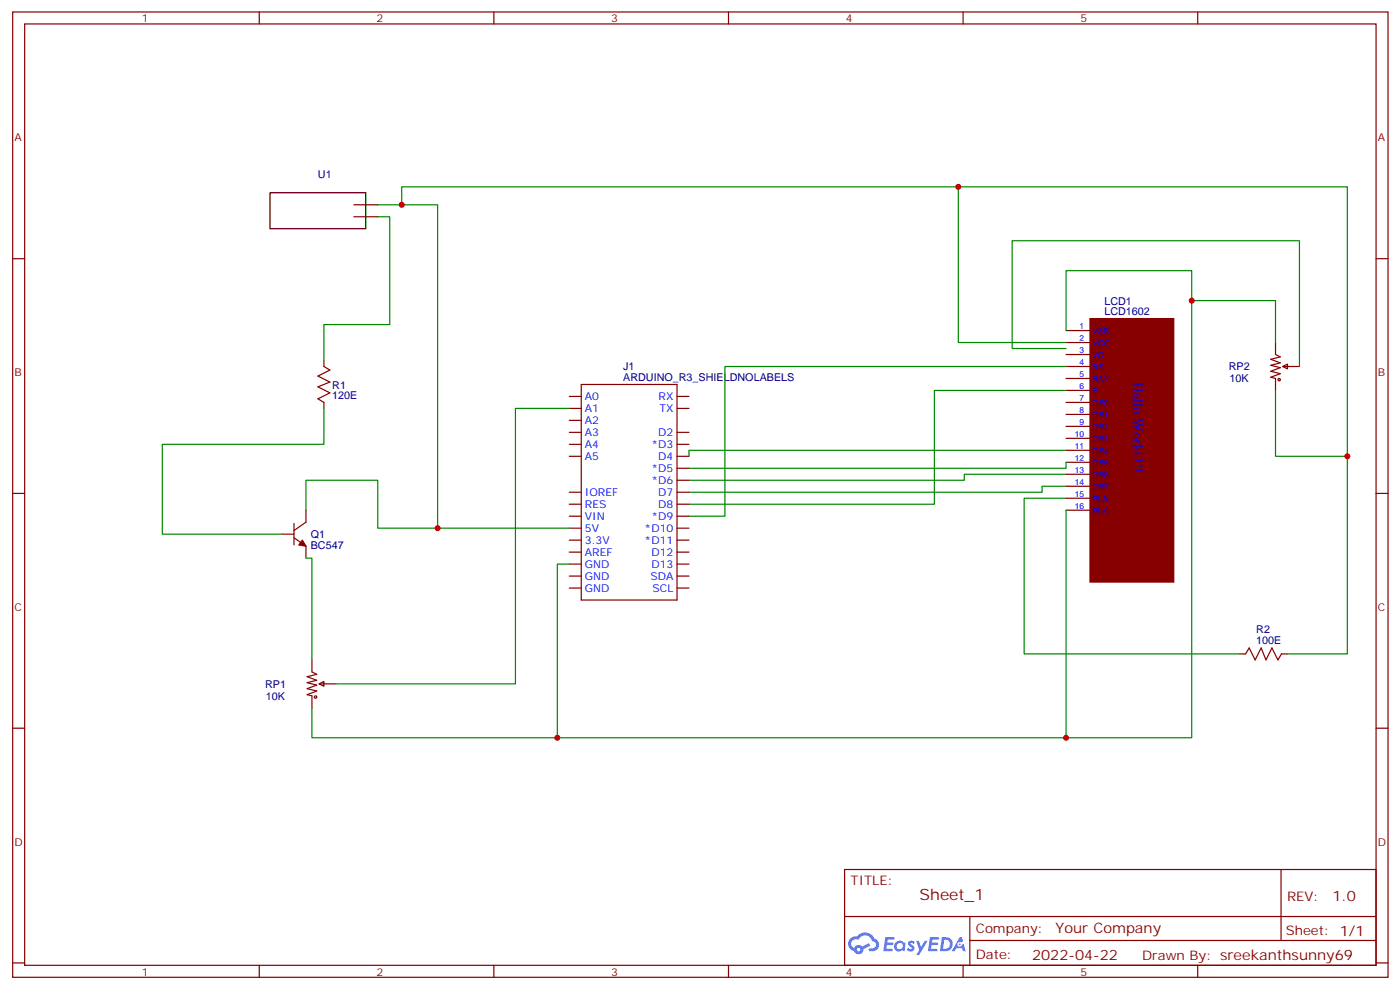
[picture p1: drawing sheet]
<svg xmlns="http://www.w3.org/2000/svg" width="413mm" height="292mm" viewBox="0 0 413 292" stroke-linecap="round" stroke-linejoin="round" font-family="sans-serif">
<g fill="none" stroke="#870000" stroke-width=".35">
<path d="M3.7 3.5h405.4v284.4h-405.4zM7.3 7.1h398.3v277.2h-398.3zM76.4 3.5v3.6M145.6 3.5v3.6M214.7 3.5v3.6M283.8 3.5v3.6M353 3.5v3.6M3.7 76.2h3.6M405.6 76.2h3.5M3.7 145.3h3.6M405.6 145.3h3.5M3.7 214.5h3.6"/>
<path d="M405.6 214.5h3.5M248.9 256.1h156.7v28.2h-156.7zM377.5 256.1l.1 20.9M249 270h156.4M285.8 277h119.6M285.8 270v14.1M3.7 283.6h3.6M76.4 284.3v3.6M145.6 284.3v3.6M214.7 284.3v3.6M283.8 284.3v3.6M353 284.3v3.6"/>
<path d="M405.6 283.6h3.5"/>
</g>
<g fill="#5487ff">
<path d="M267.9 277.3a1.22 1.22 0 0 1 1.7 .3l-.4 .5a.47 .47 0 0 0-.3-.4 .47 .47 0 0 0-.5 .2l.2 .3a1.14 1.14 0 0 1 .7 1.7 1.14 1.14 0 0 1-1.9 0l-.2-.2 .5-.5 .7 .4a.29 .29 0 0 0 .4-.3 .29 .29 0 0 0-.3-.3 1.04 1.04 0 0 1-.6-1.7z"/>
<path d="M260.9 276h2.4l.3 .2-.1 .5-1.9 .1-.1 .8h1.5l.4 .4-.4 .4h-1.6l-.2 1.1h1.8l.1 .3-.1 .3-2.7 .1z"/>
<path d="M274.1 276h2.3l.3 .2-.1 .5-1.8 .1-.1 .8h1.5l.3 .4-.4 .4h-1.5l-.2 1.1h1.7l.2 .3-.2 .3-2.6 .1z"/>
<path d="M282.8 276.1h.7l.3 1.2-.6 .3a.69 .69 0 0 0-1 .3 .69 .69 0 0 0 .5 1 .69 .69 0 0 0 .8-.7l.5-.2 .6 2.2h-.8l-.2-.9h-1.8l-.4 .9h-.9z"/>
<path d="M270 277.1h.8l.6 1.8 1.1-1.8h.9l-2.5 4.2h-.9l.9-1.5z"/>
<path d="M277.6 276.1l-.6 4.1h1.4a2.11 2.11 0 0 0 2.4-2.1 2.11 2.11 0 0 0-2.5-2zM278.3 276.8a1.39 1.39 0 0 1 1.7 1.4 1.39 1.39 0 0 1-1.8 1.3h-.3z"/>
<path d="M263.9 277.7a1.54 1.54 0 0 0-.1 2.1 1.54 1.54 0 0 0 2.2 .2l.6 .2 .3-2.3-.2-.2-.4-.1a1.49 1.49 0 0 0-2.4 .1zM264.2 278.7a.94 .94 0 0 1 1.8 0 .94 .94 0 0 1-1.8 0z"/>
<path d="M250.6 276.4a2.18 2.18 0 0 0 1.1 3.7 1.44 1.44 0 0 0 1.6 1 1.44 1.44 0 0 0 1.2-1.5l2-1-.4-.8-2 1a1.47 1.47 0 0 0-2.4 .4 1.39 1.39 0 0 1-.7-1.9 1.39 1.39 0 0 1 2-.5 2.12 2.12 0 0 1 2.2-1.3 2.12 2.12 0 0 1 1.9 1.7 1.14 1.14 0 0 1 1.1 1.4 1.14 1.14 0 0 1-1.7 .8 .43 .43 0 0 0-.5 .3 .43 .43 0 0 0 .4 .5 1.98 1.98 0 0 0 2.5-1.2 1.98 1.98 0 0 0-1.2-2.5 3.1 3.1 0 0 0-5.3-.7l-.8 .1zM252.5 279.7a.55 .55 0 0 1 1.1 0 .55 .55 0 0 1-1.1 0z"/>
<circle cx="282.8" cy="278.1" r=".26"/>
</g>
<g fill="none" stroke="#870000" stroke-width=".35">
<path d="M104.3 63.9h7M104.3 60.3h7M314.2 97.4h7M330.1 99.1h10.5v67.1h-10.5zM95.5 106.2v1.7l1.7 1.1-3.5 1.8 3.5 1.7-3.5 1.4 3.5 1.8-3.5 1.8 1.8 1v1.8M167.8 116.8h3.5M171.3 113.2h28.2v63.5h-28.2zM199.5 116.8h3.6M314.2 100.9h7M314.2 104.4h7M314.2 107.9h7M314.2 111.5h7"/>
<path d="M314.2 115h7M314.2 118.5h7M375.9 100.9v3.5l1.4 .7-2.8 .7 2.8 1.1-2.8 .7 2.8 .7-2.8 1.1 2.8 .7-2.8 1 1.4 .4v3.5M378 107.9l1.4-.7v1.5zM378 107.9h5M167.8 120.3h3.5M167.8 127.4h3.5M167.8 130.9h3.5M167.8 134.4h3.5M167.8 123.8h3.5M199.5 120.3h3.6M199.5 127.4h3.6"/>
<path d="M199.5 130.9h3.6M199.5 134.4h3.6M199.5 137.9h3.6M314.2 122.1h7M314.2 125.6h7M314.2 129.1h7M314.2 132.6h7M314.2 136.2h7M314.2 139.7h7M83.1 157.3h3.5M86.6 154.2v6.3M86.6 158.4l3.6 2.5v3.5"/>
<path d="M90.2 150.3v3.5l-3.6 2.5M167.8 145h3.5M167.8 148.5h3.5M167.8 152h3.5M167.8 155.6h3.5M167.8 159.1h3.5M199.5 141.5h3.6M199.5 145h3.6M199.5 148.5h3.6M199.5 152h3.6M199.5 155.6h3.6M199.5 159.1h3.6"/>
<path d="M314.2 143.2h7M314.2 146.8h7M314.2 150.3h7M167.8 162.6h3.5M167.8 166.2h3.5M167.8 169.7h3.5M167.8 173.2h3.5M199.5 162.6h3.6M199.5 166.2h3.6M199.5 169.7h3.6M199.5 173.2h3.6M91.9 194.4v3.5l1.4 .7-2.8 .7 2.8 1.1-2.8 .7 2.8 .7-2.8 1 2.8 .8-2.8 1 1.4 .4v3.5"/>
<path d="M365.3 192.6h1.8l1.1-1.7 1.7 3.5 1.8-3.5 1.4 3.5 1.8-3.5 1.7 3.5 1.1-1.8h1.7M94.1 201.4l1.4-.7v1.4zM94.1 201.4h4.9"/>
<circle cx="377" cy="111.8" r=".35"/>
<circle cx="93" cy="205.3" r=".35"/>
</g>
<g fill="#870000" stroke="#870000" stroke-width=".35">
<path d="M321.2 93.8h24.7v77.6h-24.7z"/>
<path d="M328.3 97.4h14.1v70.5h-14.1z"/>
<path d="M330.1 99.1h10.5v67.1h-10.5z"/>
<path d="M89.1 159.1l1.1 1.8-2.1-.4z"/>
</g>
<g fill="none" stroke="#008700" stroke-width=".35">
<path d="M282.4 55v45.9h31.8M111.3 63.9h3.6v31.7h-19.4v10.6M111.3 60.3h17.7v95.3M118.4 60.3v-5.3h278.7v137.6h-17.7M314.2 97.4v-17.7h37v137.6h-259.3v-8.8M351.2 88.5h24.7v12.4M314.2 115h-38.8v33.5h-72.3M314.2 107.9h-100.6v44.1h-10.5M314.2 102.7h-15.9v-31.8h84.7v37M375.9 115v19.4h21.2M95.5 120.3v10.6h-47.7v26.4h35.3M167.8 120.3h-15.9v81.1h-52.9"/>
<path d="M314.2 139.7h-30v1.8h-81.1M314.2 132.6h-111.1v1.8M314.2 136.2v1.7h-111.1M90.2 150.3v-8.8h21.1v14.1h56.5M314.2 143.2h-7.1v1.8h-104M314.2 146.8h-12.4v45.8h63.5M314.2 150.3v67M90.2 164.4h1.7v30M167.8 166.2h-3.5v51.1"/>
</g>
<path d="M79.6 56.8h28.2v10.6h-28.2z" fill="none" stroke="#000" stroke-width=".35"/>
<g fill="#c00">
<circle cx="129" cy="155.6" r=".88"/>
<circle cx="164.3" cy="217.3" r=".88"/>
<circle cx="314.2" cy="217.3" r=".88"/>
<circle cx="118.4" cy="60.3" r=".88"/>
<circle cx="282.4" cy="55" r=".88"/>
<circle cx="351.2" cy="88.5" r=".88"/>
<circle cx="397.1" cy="134.4" r=".88"/>
</g>
<text font-size="4.6" fill="#800" x="271" y="265.1">Sheet_1</text>
<text font-size="4.2" fill="#00f" x="333.9" y="112.7" transform="rotate(90 333.9 112.7)">Hello World !!!</text>
<g font-size="4.2" fill="#800">
<text x="392.7" y="265.4">1.0</text>
<text x="311.1" y="274.9">Your Company</text>
<text x="304.2" y="282.7">2022-04-22</text>
</g>
<g font-size="3.9" fill="#800">
<text x="250.7" y="260.7">TITLE:</text>
<text x="379.3" y="265.4">REV:</text>
<text x="287.6" y="274.9">Company:</text>
<text x="379" y="275.5">Sheet: 1/1</text>
<text x="287.6" y="282.6">Date:</text>
<text x="336.6" y="282.7">Drawn By: sreekanthsunny69</text>
</g>
<g font-size="3.2" fill="#800">
<text x="41.8" y="6.5">1</text>
<text x="111" y="6.5">2</text>
<text x="180.1" y="6.5">3</text>
<text x="249.3" y="6.5">4</text>
<text x="318.4" y="6.5">5</text>
<text x="4.3" y="41.6">A</text>
<text x="406.1" y="41.6">A</text>
<text x="4.3" y="110.8">B</text>
<text x="406.1" y="110.8">B</text>
<text x="4.3" y="179.9">C</text>
<text x="406.1" y="179.9">C</text>
<text x="4.3" y="249.1">D</text>
<text x="406.1" y="249.1">D</text>
<text x="41.8" y="287.3">1</text>
<text x="111" y="287.3">2</text>
<text x="180.1" y="287.3">3</text>
<text x="249.3" y="287.3">4</text>
<text x="318.4" y="287.3">5</text>
</g>
<g font-size="3.2" fill="#000080">
<text x="93.7" y="52.5">U1</text>
<text x="325.5" y="89.7">LCD1</text>
<text x="325.5" y="92.8">LCD1602</text>
<text x="183.7" y="112.2">ARDUINO_R3_SHIELDNOLABELS</text>
<text x="183.7" y="109">J1</text>
<text x="362.1" y="109.1">RP2</text>
<text x="362.4" y="112.6">10K</text>
<text x="97.9" y="117.5">120E</text>
<text x="97.9" y="114.5">R1</text>
<text x="91.6" y="161.6">BC547</text>
<text x="91.6" y="158.5">Q1</text>
<text x="370.3" y="189.8">100E</text>
<text x="370.3" y="186.6">R2</text>
<text x="78.1" y="202.6">RP1</text>
<text x="78.4" y="206.1">10K</text>
</g>
<g font-size="3.2" fill="#00f">
<text x="172.4" y="117.8">A0</text>
<text x="194.1" y="117.8">RX</text>
<text x="172.4" y="121.4">A1</text>
<text x="172.4" y="124.9">A2</text>
<text x="194.3" y="121.4">TX</text>
<text x="172.4" y="128.4">A3</text>
<text x="172.4" y="131.9">A4</text>
<text x="192" y="131.9">*D3</text>
<text x="194" y="128.4">D2</text>
<text x="172.4" y="135.5">A5</text>
<text x="194" y="135.5">D4</text>
<text x="192" y="139">*D5</text>
<text x="192" y="142.5">*D6</text>
<text x="172.4" y="149.6">RES</text>
<text x="172.4" y="146">IOREF</text>
<text x="194" y="146">D7</text>
<text x="194" y="149.6">D8</text>
<text x="172.4" y="153.1">VIN</text>
<text x="192" y="153.1">*D9</text>
<text x="172.4" y="156.6">5V</text>
<text x="172.4" y="160.2">3.3V</text>
<text x="190" y="156.6">*D10</text>
<text x="190" y="160.2">*D11</text>
<text x="172.4" y="163.7">AREF</text>
<text x="172.4" y="167.2">GND</text>
<text x="192" y="163.7">D12</text>
<text x="192" y="167.2">D13</text>
<text x="172.4" y="170.7">GND</text>
<text x="191.7" y="170.7">SDA</text>
<text x="172.4" y="174.3">GND</text>
<text x="192.3" y="174.3">SCL</text>
</g>
<g font-size="2.5" fill="#00f">
<text x="318.1" y="97">1</text>
<text x="318.1" y="100.5">2</text>
<text x="321.9" y="98.4">VSS</text>
<text x="321.9" y="102">VCC</text>
<text x="318.1" y="104.1">3</text>
<text x="318.1" y="107.6">4</text>
<text x="321.9" y="105.5">VO</text>
<text x="318.1" y="111.1">5</text>
<text x="321.9" y="109">RS</text>
<text x="321.9" y="112.5">R/W</text>
<text x="318.1" y="114.7">6</text>
<text x="318.1" y="118.2">7</text>
<text x="321.9" y="116.1">E</text>
<text x="321.9" y="119.6">DB0</text>
<text x="318.1" y="121.7">8</text>
<text x="318.1" y="125.2">9</text>
<text x="321.9" y="123.1">DB1</text>
<text x="316.7" y="128.8">10</text>
<text x="321.9" y="126.6">DB2</text>
<text x="321.9" y="130.2">DB3</text>
<text x="316.7" y="132.3">11</text>
<text x="316.7" y="135.8">12</text>
<text x="321.9" y="133.7">DB4</text>
<text x="321.9" y="137.2">DB5</text>
<text x="316.7" y="139.3">13</text>
<text x="316.7" y="142.9">14</text>
<text x="321.9" y="140.8">DB6</text>
<text x="316.7" y="146.4">15</text>
<text x="316.7" y="149.9">16</text>
<text x="321.9" y="144.3">DB7</text>
<text x="321.9" y="147.8">BLA</text>
<text x="321.9" y="151.3">BLK</text>
</g>
</svg>
